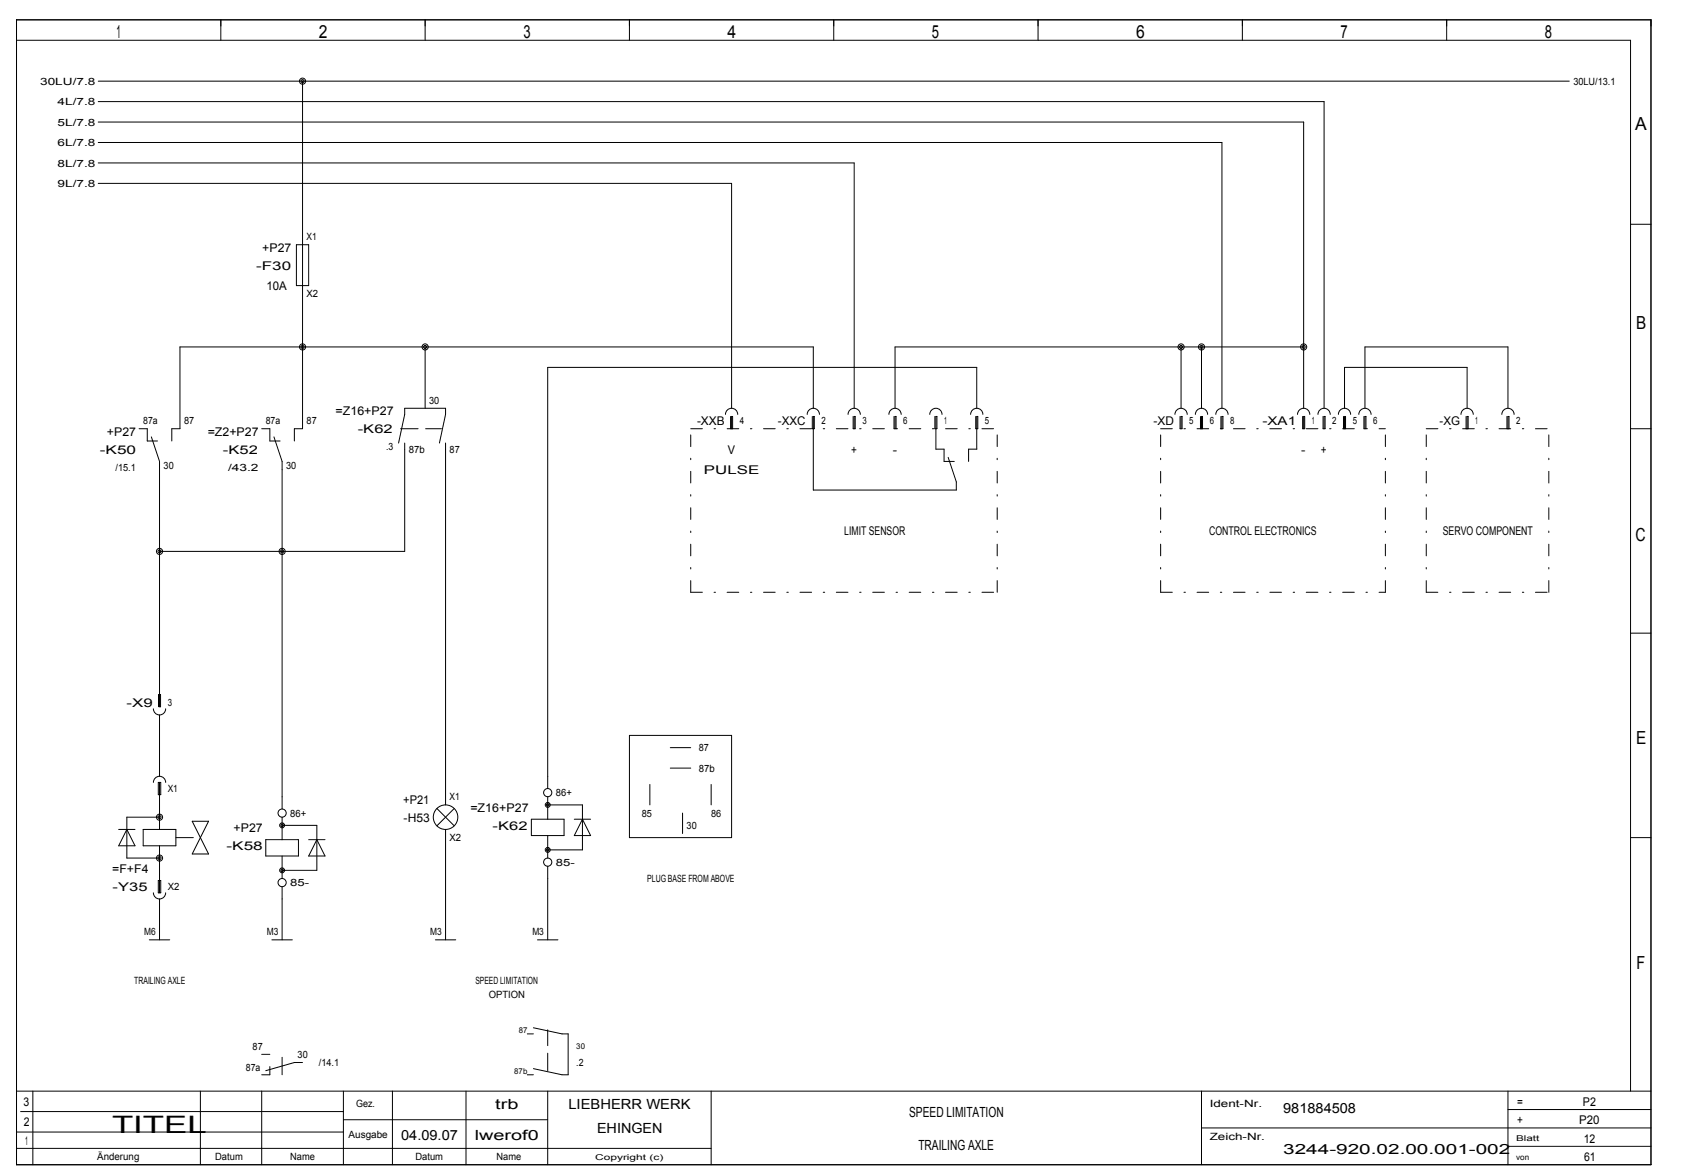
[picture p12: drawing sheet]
<svg xmlns="http://www.w3.org/2000/svg" width="408mm" height="284mm" viewBox="0 0 408 284" stroke-linecap="round" stroke-linejoin="round" font-family="sans-serif">
<g fill="none" stroke="#000" stroke-width=".24">
<path d="M4 4.8h396v277.2h-396zM4 9.8h391.1v254.4M23.8 19.7h356.4M53.5 4.8v5M73.3 19.7v84.1h-2v3M103 4.8v5M152.5 4.8v5M202 4.8v5M251.5 4.8v5M301 4.8v5M350.5 4.8v5M23.8 39.5h183.1v59.4"/>
<path d="M23.8 24.6h297v74.3M23.8 29.6h292v69.3M23.8 34.5h272.3v64.4M23.8 44.4h153.4v54.5M71.8 59.3h3v9.9h-3zM395.1 54.3h4.9M103 84v14.9M197 98.9v-14.9h-153.4v19.8h-2v3M236.7 98.9v-9.9h-104v101.9M286.2 84v14.9M291.1 84v14.9M315.8 84h-99v14.9"/>
<path d="M325.7 98.9v-9.9h29.8v9.9M330.7 98.9v-14.9h34.7v14.9M33.7 103.8h2v3h2.5M36.7 105.8l2 5.9v59.4h.2v-2.9h-.5v2.9M63.4 103.8h2v3h2.5M66.4 105.8l1.9 5.9v84.2M96.6 107.3l1.5-7v-1.4h9.8v1.4l-1.4 7M98.1 107.3v26.2h-59.4M107.9 107.3v87.6M175.8 100.3a1.48 1.48 0 0 1 1.5-1.4 1.48 1.48 0 0 1 1.4 1.4M177 100.8v3h.5v-3h-.3v3M195.6 100.3a1.49 1.49 0 0 1 1.5-1.4 1.49 1.49 0 0 1 1.4 1.4"/>
<path d="M196.8 100.8v3h.5v-3h-.3v17.9h34.7v-2l-2-6M205.5 100.3a1.49 1.49 0 0 1 1.5-1.4 1.49 1.49 0 0 1 1.4 1.4M206.7 100.8v3h.5v-3h-.3v3M215.4 100.3a1.48 1.48 0 0 1 1.5-1.4 1.48 1.48 0 0 1 1.4 1.4M216.6 100.8v3h.5v-3h-.3v3M225.3 100.3a1.48 1.48 0 0 1 1.5-1.4 1.48 1.48 0 0 1 1.4 1.4M226.5 100.8v3h.5v-3h-.2v8h1.9v2.9h2.5M235.2 100.3a1.49 1.49 0 0 1 1.4-1.4 1.49 1.49 0 0 1 1.5 1.4M236.4 100.8v3h.5v-3h-.2v8h-2v2.9M284.7 100.3a1.49 1.49 0 0 1 1.4-1.4 1.49 1.49 0 0 1 1.5 1.4M285.9 100.8v3h.5v-3h-.2v3M289.6 100.3a1.49 1.49 0 0 1 1.5-1.4 1.49 1.49 0 0 1 1.5 1.4"/>
<path d="M290.9 100.8v3h.4v-3h-.2v3M294.6 100.3a1.48 1.48 0 0 1 1.5-1.4 1.48 1.48 0 0 1 1.4 1.4M295.8 100.8v3h.5v-3h-.2v3M314.4 100.3a1.48 1.48 0 0 1 1.5-1.4 1.48 1.48 0 0 1 1.4 1.4M315.6 100.8v3h.5v-3h-.3v3M319.3 100.3a1.48 1.48 0 0 1 1.5-1.4 1.48 1.48 0 0 1 1.5 1.4M320.6 100.8v3h.4v-3h-.2v3M324.3 100.3a1.48 1.48 0 0 1 1.5-1.4 1.48 1.48 0 0 1 1.4 1.4M325.5 100.8v3h.5v-3h-.3v3M329.2 100.3a1.48 1.48 0 0 1 1.5-1.4 1.48 1.48 0 0 1 1.5 1.4M330.5 100.8v3h.4v-3h-.2v3M354 100.3a1.48 1.48 0 0 1 1.5-1.4 1.48 1.48 0 0 1 1.4 1.4"/>
<path d="M355.2 100.8v3h.5v-3h-.2v3M363.9 100.3a1.48 1.48 0 0 1 1.4-1.4 1.48 1.48 0 0 1 1.5 1.4M365.1 100.8v3h.5v-3h-.2v3M395.1 103.8h4.9M395.1 153.3h4.9M37.2 171.6a1.49 1.49 0 0 0 1.4 1.5 1.49 1.49 0 0 0 1.5-1.5M38.7 173.1v14.9M152.5 178.1h24.7v24.7h-24.7zM37.2 189.4a1.49 1.49 0 0 1 1.4-1.4 1.49 1.49 0 0 1 1.5 1.4M38.4 189.4h.5v3h-.5zM38.7 197.9h-8v9.9h8M38.7 189.4v11.4"/>
<path d="M46.6 198.8h3.9l-3.9 8h3.9zM68.3 197.9v5.4M68.3 199.8h8.5v10.9h-8.5M105.9 195.8l4.1 4.1M110 195.8l-4.1 4.1M128.7 198.3h8v4h-8zM132.7 192.9v5.4M132.7 194.9h8.4v10.9h-8.4M139.1 198.3h4M141.1 198.3l2 4h-4zM157.5 189.9v5M162.4 186h5"/>
<path d="M162.4 181h5M165.4 196.9v4.9M172.3 189.9v5M28.8 200.8h3.9M30.7 200.8l2 4h-3.9zM34.7 200.8h7.9v4h-7.9zM37.2 216.2a1.49 1.49 0 0 0 1.4 1.5 1.49 1.49 0 0 0 1.5-1.5M38.4 213.2h.5v3h-.5zM38.7 204.8v11.4M38.7 217.7v9.9M64.4 203.3h7.9v4h-7.9zM68.3 207.3v5.4"/>
<path d="M68.3 214.7v12.9M74.8 203.3h3.9M76.8 203.3l1.9 4h-3.9zM107.9 200.8v26.8M132.7 202.3v5.5M132.7 209.7v17.9M395.1 202.8h4.9M36.2 227.6h4.9M65.9 227.6h4.9M105.5 227.6h4.9M130.2 227.6h5M63.4 255.3h2"/>
<path d="M65.4 258.2v2h-2M73.3 257.3h-2l-6.9 1.9M127.8 250.3h1.4M129.2 248.8l7 1.5h1.5v9.9h-1.5l-7-1.5M4 278h168.3M4 274.1h79.2M4 264.2h396M5 269.1h78.2M8 264.2v17.8M48.5 264.2v17.8M63.4 264.2v17.8M83.2 264.2v17.8"/>
<path d="M83.2 271.1h49.5M95.1 264.2v17.8M112.9 264.2v17.8M127.8 260.2h1.4M132.7 264.2v17.8M172.3 264.2v17.8M291.1 264.2v17.8M291.1 273.1h108.9M365.4 264.2v17.8M365.4 277.5h34.6M365.4 268.6h34.6"/>
<circle cx="73.3" cy="19.6" r=".74"/>
<circle cx="73.3" cy="19.7" r=".37"/>
<circle cx="73.3" cy="84" r=".74"/>
<circle cx="73.3" cy="84" r=".37"/>
<circle cx="103" cy="84" r=".74"/>
<circle cx="103" cy="84" r=".37"/>
<circle cx="286.1" cy="84" r=".74"/>
<circle cx="286.1" cy="84" r=".37"/>
<circle cx="291.1" cy="84" r=".74"/>
<circle cx="291.1" cy="84" r=".37"/>
<circle cx="315.8" cy="84" r=".37"/>
<circle cx="315.8" cy="84" r=".74"/>
<circle cx="38.6" cy="133.5" r=".74"/>
<circle cx="38.6" cy="133.5" r=".37"/>
<circle cx="68.3" cy="133.5" r=".74"/>
<circle cx="68.3" cy="133.5" r=".37"/>
<circle cx="38.6" cy="197.8" r=".74"/>
<circle cx="38.6" cy="197.9" r=".37"/>
<circle cx="68.3" cy="196.9" r=".99"/>
<circle cx="68.3" cy="199.8" r=".59"/>
<circle cx="68.3" cy="199.8" r=".3"/>
<circle cx="107.9" cy="197.8" r="2.97"/>
<circle cx="132.7" cy="191.9" r=".99"/>
<circle cx="132.7" cy="194.9" r=".59"/>
<circle cx="132.7" cy="194.9" r=".3"/>
<circle cx="38.6" cy="207.7" r=".74"/>
<circle cx="38.6" cy="207.8" r=".37"/>
<circle cx="68.3" cy="213.7" r=".99"/>
<circle cx="68.3" cy="210.7" r=".59"/>
<circle cx="68.3" cy="210.7" r=".3"/>
<circle cx="132.7" cy="208.7" r=".99"/>
<circle cx="132.7" cy="205.8" r=".3"/>
<circle cx="132.7" cy="205.8" r=".59"/>
</g>
<path d="M97.1 103.8h9.9M42.6 202.8h5.9M132.7 259.2v-9.9M68.3 260.2v-5.9" fill="none" stroke="#000" stroke-width=".24" stroke-dasharray="4.2 1.8"/>
<path d="M167.4 103.8h74.2M281.2 103.8h54.4M345.5 103.8h29.8M167.4 143.4v-39.6M167.4 143.4h74.2M241.6 143.4v-39.6M281.2 143.4v-39.6M281.2 143.4h54.4M335.6 143.4v-39.6M345.5 143.4v-39.6M345.5 143.4h29.8M375.3 143.4v-39.6" fill="none" stroke="#000" stroke-width=".24" stroke-dasharray="2.8 2.8 .4 2.8"/>
<text font-size="5.8" x="27.2" y="274.3">TITEL</text>
<g font-size="4.4">
<text x="28.2" y="9.3">1</text>
<text x="77.3" y="9.3">2</text>
<text x="126.8" y="9.3">3</text>
<text x="176.2" y="9.3">4</text>
<text x="225.8" y="9.3">5</text>
<text x="275.2" y="9.3">6</text>
<text x="324.8" y="9.3">7</text>
<text x="374.3" y="9.3">8</text>
<text x="396.2" y="31.6">A</text>
<text x="396.4" y="79.6">B</text>
<text x="396.2" y="131.1">C</text>
<text x="396.4" y="180.1">E</text>
<text x="396.5" y="234.5">F</text>
</g>
<g font-size="3.4">
<text x="120" y="268.5">trb</text>
<text x="137.7" y="268.5">LIEBHERR WERK</text>
<text x="310.9" y="269.5">981884508</text>
<text x="97.2" y="275.9">04.09.07</text>
<text x="115" y="275.9">lwerof0</text>
<text x="144.6" y="274.4">EHINGEN</text>
<text x="220.3" y="270.4">SPEED LIMITATION</text>
<text x="222.5" y="278.4">TRAILING AXLE</text>
<text x="310.9" y="279.4">3244­920.02.00.001­002</text>
</g>
<g font-size="2.9">
<text x="62.1" y="65.3">­F30</text>
<text x="63.5" y="61">+P27</text>
<text x="64.5" y="70.2">10A</text>
<text x="81.3" y="100.6">=Z16+P27</text>
<text x="25.9" y="105.5">+P27</text>
<text x="50.3" y="105.5">=Z2+P27</text>
<text x="86.7" y="104.9">­K62</text>
<text x="168.9" y="102.9">­XXB</text>
<text x="188.5" y="102.9">­XXC</text>
<text x="279.5" y="102.9">­XD</text>
<text x="305.9" y="102.9">­XA1</text>
<text x="348.8" y="102.9">­XG</text>
<text x="24.2" y="109.8">­K50</text>
<text x="54" y="109.8">­K52</text>
<text x="176.3" y="109.8">V</text>
<text x="206.2" y="109.8">+</text>
<text x="216.3" y="109.8">­</text>
<text x="315.3" y="109.8">­</text>
<text x="320" y="109.8">+</text>
<text x="170.6" y="114.8">PULSE</text>
<text x="204.6" y="129.6">LIMIT SENSOR</text>
<text x="292.9" y="129.6">CONTROL ELECTRONICS</text>
<text x="349.5" y="129.6">SERVO COMPONENT</text>
<text x="30.7" y="171.2">­X9</text>
<text x="97.7" y="194.6">+P21</text>
<text x="114" y="196.6">=Z16+P27</text>
<text x="56.6" y="201.5">+P27</text>
<text x="97.8" y="198.9">­H53</text>
<text x="119.4" y="200.9">­K62</text>
<text x="54.9" y="205.9">­K58</text>
<text x="27.2" y="211.4">=F+F4</text>
<text x="27.3" y="215.8">­Y35</text>
<text x="5.7" y="267.8">3</text>
<text x="367.6" y="267.8">=</text>
<text x="383.5" y="267.8">P2</text>
<text x="5.8" y="272.7">2</text>
<text x="367.6" y="272.2">+</text>
<text x="382.6" y="272.2">P20</text>
<text x="6.1" y="277.2">1</text>
<text x="383.7" y="276.7">12</text>
<text x="383.8" y="281.1">61</text>
</g>
<g font-size="2.4">
<text x="9.7" y="20.5">30LU/7.8</text>
<text x="381.2" y="20.5">30LU/13.1</text>
<text x="14" y="25.5">4L/7.8</text>
<text x="14" y="30.4">5L/7.8</text>
<text x="14" y="35.4">6L/7.8</text>
<text x="14" y="40.3">8L/7.8</text>
<text x="14" y="45.3">9L/7.8</text>
<text x="74.3" y="58.1">X1</text>
<text x="74.3" y="72">X2</text>
<text x="104" y="97.7">30</text>
<text x="34.7" y="102.8">87a</text>
<text x="44.6" y="102.8">87</text>
<text x="64.4" y="102.8">87a</text>
<text x="74.3" y="102.8">87</text>
<text x="179.2" y="102.7">4</text>
<text x="199" y="102.7">2</text>
<text x="208.9" y="102.7">3</text>
<text x="218.8" y="102.7">6</text>
<text x="228.7" y="102.7">1</text>
<text x="238.6" y="102.7">5</text>
<text x="288.1" y="102.7">5</text>
<text x="293.1" y="102.7">6</text>
<text x="298" y="102.7">8</text>
<text x="317.8" y="102.7">1</text>
<text x="322.8" y="102.7">2</text>
<text x="327.7" y="102.7">5</text>
<text x="332.7" y="102.7">6</text>
<text x="357.4" y="102.7">1</text>
<text x="367.3" y="102.7">2</text>
<text x="28" y="114">/15.1</text>
<text x="39.6" y="113.6">30</text>
<text x="55.2" y="114">/43.2</text>
<text x="69.3" y="113.6">30</text>
<text x="93.5" y="109">.3</text>
<text x="99" y="109.6">87b</text>
<text x="108.9" y="109.6">87</text>
<text x="40.6" y="171">3</text>
<text x="169.3" y="181.9">87</text>
<text x="40.6" y="191.8">X1</text>
<text x="169.3" y="186.8">87b</text>
<text x="70.3" y="197.7">86+</text>
<text x="108.9" y="193.8">X1</text>
<text x="134.7" y="192.8">86+</text>
<text x="155.5" y="197.7">85</text>
<text x="172.3" y="197.7">86</text>
<text x="108.9" y="203.7">X2</text>
<text x="166.4" y="200.7">30</text>
<text x="134.7" y="209.6">85­</text>
<text x="40.6" y="215.6">X2</text>
<text x="70.3" y="214.6">85­</text>
<text x="156.8" y="213.6">PLUG BASE FROM ABOVE</text>
<text x="34.9" y="226.4">M6</text>
<text x="64.6" y="226.4">M3</text>
<text x="104.2" y="226.4">M3</text>
<text x="129" y="226.4">M3</text>
<text x="32.5" y="238.3">TRAILING AXLE</text>
<text x="115.2" y="238.3">SPEED LIMITATION</text>
<text x="118.4" y="241.7">OPTION</text>
<text x="61.2" y="254.2">87</text>
<text x="72.1" y="256.2">30</text>
<text x="59.6" y="259.2">87a</text>
<text x="77.3" y="258.1">/14.1</text>
<text x="139.6" y="258.1">.2</text>
<text x="86.3" y="268">Gez.</text>
<text x="293.1" y="268">Ident­Nr.</text>
<text x="84.4" y="275.5">Ausgabe</text>
<text x="293.1" y="275.9">Zeich­Nr.</text>
<text x="23.5" y="280.9">Änderung</text>
<text x="52.1" y="280.9">Datum</text>
<text x="70.3" y="280.9">Name</text>
<text x="100.6" y="280.9">Datum</text>
<text x="120.3" y="280.9">Name</text>
</g>
<g font-size="1.9">
<text x="125.7" y="250.1">87</text>
<text x="139.6" y="254.1">30</text>
<text x="124.6" y="260">87b</text>
<text x="144.2" y="280.8">Copyright (c)</text>
<text x="367.3" y="280.8">von</text>
<text x="367.3" y="276.4">Blatt</text>
</g>
</svg>
